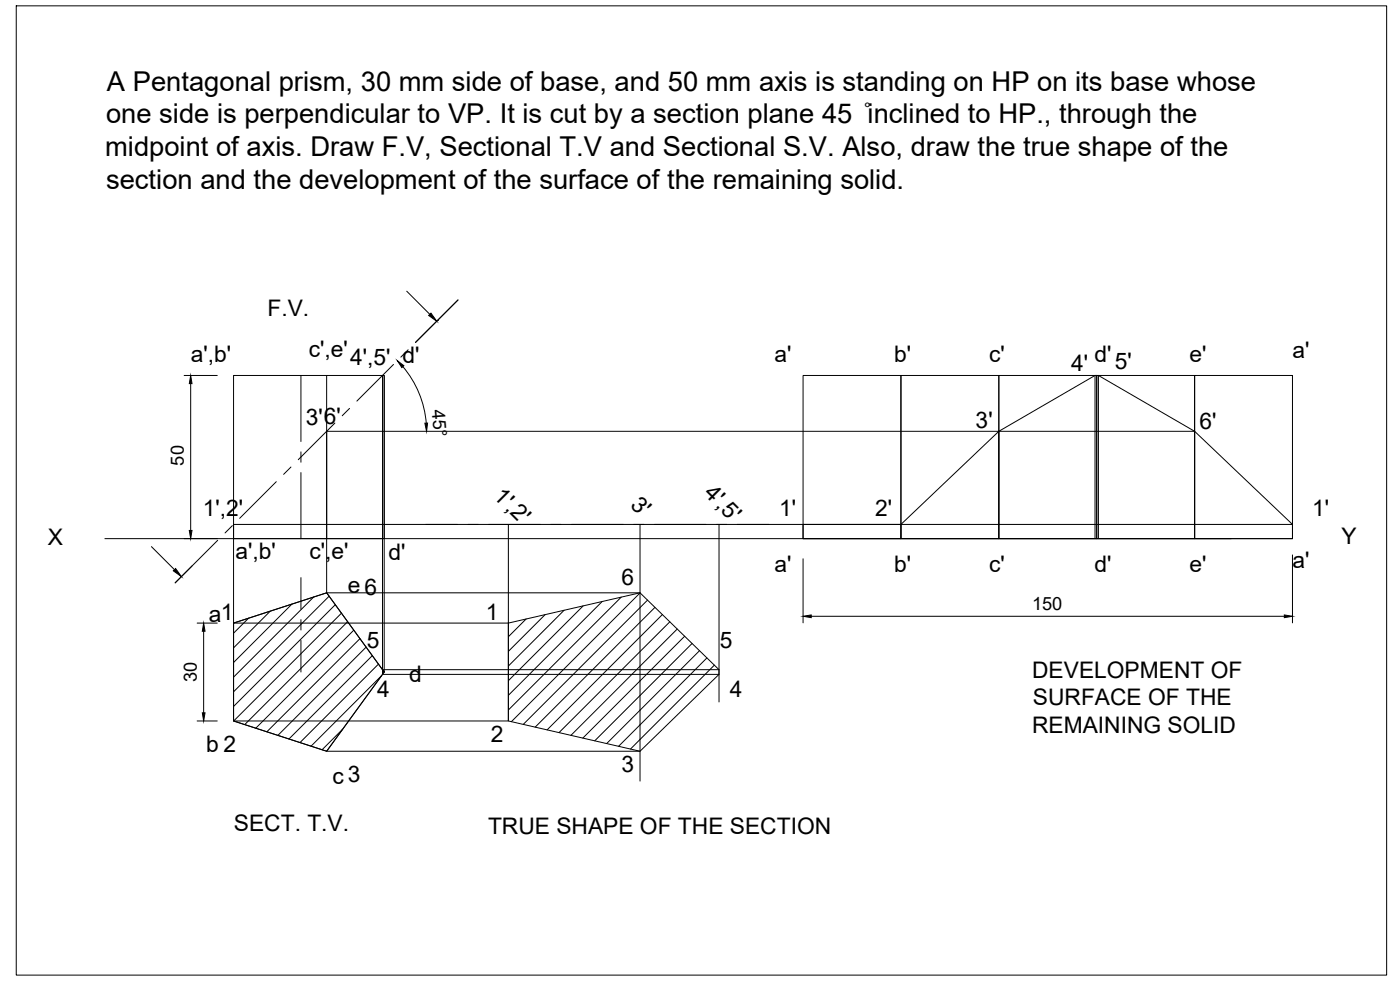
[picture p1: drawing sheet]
<svg xmlns="http://www.w3.org/2000/svg" width="420mm" height="297mm" viewBox="0 0 420 297" stroke-linecap="round" stroke-linejoin="round" font-family="sans-serif">
<!-- layer: 0 -->
<g fill="none" stroke="#000" stroke-width=".3">
<path d="M4.9 1.8h411.2v290.8h-411.2zM122.1 87.4l6.9 6.9M131.3 96.2h.1M137.5 90l-12.8 12.8M55.3 112.7h9.9M57.2 115.1v44.1M90.3 112.7v19.8M98 112.7v65.2h94.1l-38.6 38.6M114.8 112.7h.5v48.9h-45.2v-4.3h317.8M114.8 112.7h.1M114.8 112.7v89.6M118.1 109.4l-11 10.9"/>
<path d="M120.9 110a30 30 0 0 1 7 17M122.5 105l-2.2 2.2M241 112.7h29.4v48.9h-29.4zM270.4 112.7h29.4v48.9h-29.4zM299.8 112.7h29.3v48.9h-29.3zM329.1 112.7h29.4v48.9h-29.4zM329.1 112.7h-.5v48.9M329.6 112.7v48.9M358.5 112.7h29.4v48.9h-29.4zM90.3 135.6v3.1M100.5 126.9l-11 11M104.9 122.5l-2.2 2.2"/>
<path d="M299.8 129.4v32.2M69.7 157.7l-2.2 2.2M82.9 144.5l-11 11M87.3 140.1l-2.2 2.2M90.3 141.8v19.8M127.8 157.3h9.5M140.4 157.3h3.1M146.6 157.3h15.6M152.6 157.3v29.7h-82.5M165.3 157.3h3.1M171.5 157.3h15.5M190.2 157.3h3.1"/>
<path d="M192.1 157.3v77.1M196.4 157.3h15.5M215 157.3h3.1M215.8 157.3v53.3M221.3 157.3h9.5M241 157.3h29.4l29.4-27.9 28.8-16.7h1l28.9 16.7 29.4 27.9v4.3h-146.9zM270.4 157.3v4.3M31.5 161.6h337.9M45.4 164l7 6.9M65.3 162.1l-12.7 12.8M90.3 173.3v9.5M94.1 179.1l-24 24.1"/>
<path d="M98 161.6v-32.2h260.5v32.2M98.8 178.9l-28.7 28.7M186.4 179.2l-33.8 33.8M241 167.7v19.2M387.9 166.5v20.4M59.2 187h6M61.1 189.4v24.5M70.1 187l27.9-9.1 17.3 23.7-17.3 23.8-27.9-9.1v-103.6h45.2v88.9M70.1 187l27.9-9.1 16.8 23v1.4l-16.8 23.1-27.9-9.1zM74.6 185.5l-4.5 4.5M81.1 183.4l-11 11M87.6 181.3l-17.5 17.5"/>
<path d="M90.3 185.9v3.1M90.3 192.1v9.5M100.6 181.4l-30.5 30.6M102.5 184l-32.4 32.3M104.3 186.5l-30.9 30.9M106.2 189.1l-29.4 29.4M108 191.6l-27.9 28M109.9 194.2l-26.5 26.4M111.7 196.7l-25 25M113.6 199.3l-23.6 23.5M152.6 187v29.3h-82.5M152.6 187l39.5-9.1 23.7 23v1.4l-23.7 23.1-39.5-9.1z"/>
<path d="M157.9 185.7l-5.3 5.3M163.6 184.4l-11 11M169.3 183.1l-16.7 16.7M175 181.8l-22.4 22.4M180.7 180.5l-28.1 28.1M194.3 180.1l-37.3 37.2M196.6 182.2l-36 36M198.8 184.4l-34.6 34.6M201 186.6l-33.2 33.2M203.2 188.7l-31.9 31.9M205.5 190.9l-30.6 30.6M207.7 193.1l-29.2 29.2"/>
<path d="M209.9 195.2l-27.8 27.9M212.2 197.4l-26.6 26.5M214.4 199.6l-25.2 25.1M243.5 184.9h141.9M59.2 216.3h6M102.8 218.8l-6.1 6.2M114.5 202.7l-21.1 21.2M114.8 202.3h101M215.8 200.9h-101l.5 .7-.5 .7M98 225.4h94.1"/>
</g>
<path d="M128.6 94.6l.7-.6 1.8 2.4zM57.2 112.7l.4 2.4h-.8zM119.2 108.2l2 1.5-.6 .6zM127.5 127l.8-.1-.3 2.5zM56.8 159.2h.8l-.4 2.4zM52 171.3l.7-.7 1.7 2.4zM61.1 187l.4 2.4h-.8zM241 184.9l2.5-.4v.8zM385.4 184.5l2.5 .4-2.5 .4zM60.7 213.9h.8l-.4 2.4z" fill="#000" stroke="#000" stroke-width=".3"/>
<g font-size="8.2">
<text x="32.1" y="27.2">A Pentagonal prism, 30 mm side of base, and 50 mm axis is standing on HP on its base whose</text>
<text x="31.8" y="37">one side is perpendicular to VP. It is cut by a section plane 45 ̊inclined to HP., through the</text>
<text x="31.6" y="46.9">midpoint of axis. Draw F.V, Sectional T.V and Sectional S.V. Also, draw the true shape of the</text>
<text x="31.8" y="56.8">section and the development of the surface of the remaining solid.</text>
</g>
<g font-size="6.8">
<text x="80.3" y="94.8">F.V.</text>
<text x="92.7" y="107">c',e'</text>
<text x="387.9" y="107.4">a'</text>
<text x="57.2" y="108.6">a',b'</text>
<text x="105.1" y="109.6">4',5' d'</text>
<text x="232.4" y="108.6">a'</text>
<text x="268.3" y="108.6">b'</text>
<text x="296.8" y="108.6">c'</text>
<text x="321.5" y="111.4">4'</text>
<text x="328.4" y="108.6">d'</text>
<text x="334.5" y="110.6">5'</text>
<text x="356.9" y="108.6">e'</text>
<text x="91.8" y="127.7">3'6'</text>
<text x="292.8" y="128.5">3'</text>
<text x="359.9" y="128.6">6'</text>
<text x="147.8" y="149.1" transform="rotate(45 147.8 149.1)">1',2'</text>
<text x="211.1" y="148.3" transform="rotate(45 211.1 148.3)">4',5'</text>
<text x="60.9" y="154.9">1',2'</text>
<text x="188.9" y="151.7" transform="rotate(45 188.9 151.7)">3'</text>
<text x="233.8" y="154.9">1'</text>
<text x="262.7" y="154.9">2'</text>
<text x="393.8" y="154.9">1'</text>
<text x="14.3" y="163.6">X</text>
<text x="70.6" y="167.8">a',b'</text>
<text x="92.9" y="167.8">c',e'</text>
<text x="116.6" y="167.9">d'</text>
<text x="402.6" y="163.2">Y</text>
<text x="232.4" y="171.7">a'</text>
<text x="268.3" y="171.7">b'</text>
<text x="296.8" y="171.7">c'</text>
<text x="328.4" y="171.7">d'</text>
<text x="356.9" y="171.7">e'</text>
<text x="387.9" y="170.5">a'</text>
<text x="104.4" y="177.9">e6</text>
<text x="186.5" y="175.4">6</text>
<text x="62.7" y="186.6">a1</text>
<text x="145.8" y="186">1</text>
<text x="110.1" y="194.4">5</text>
<text x="216" y="194.4">5</text>
<text x="309.8" y="203.4">DEVELOPMENT OF</text>
<text x="113.1" y="209.1">4</text>
<text x="122.8" y="204.5">d</text>
<text x="219.1" y="209.1">4</text>
<text x="310" y="211.6">SURFACE OF THE</text>
<text x="309.8" y="219.9">REMAINING SOLID</text>
<text x="61.9" y="225.5">b 2</text>
<text x="147.4" y="222.5">2</text>
<text x="186.5" y="231.7">3</text>
<text x="99.7" y="235.3">c 3</text>
<text x="70.2" y="249.4">SECT. T.V.</text>
<text x="146.5" y="250.1">TRUE SHAPE OF THE SECTION</text>
</g>
<g font-size="5.5">
<text x="129.6" y="123" transform="rotate(86 129.6 123)">45°</text>
<text x="55.2" y="139.7" transform="rotate(-90 55.2 139.7)">50</text>
<text x="309.7" y="182.9">150</text>
<text x="59.1" y="204.7" transform="rotate(-90 59.1 204.7)">30</text>
</g>
</svg>
